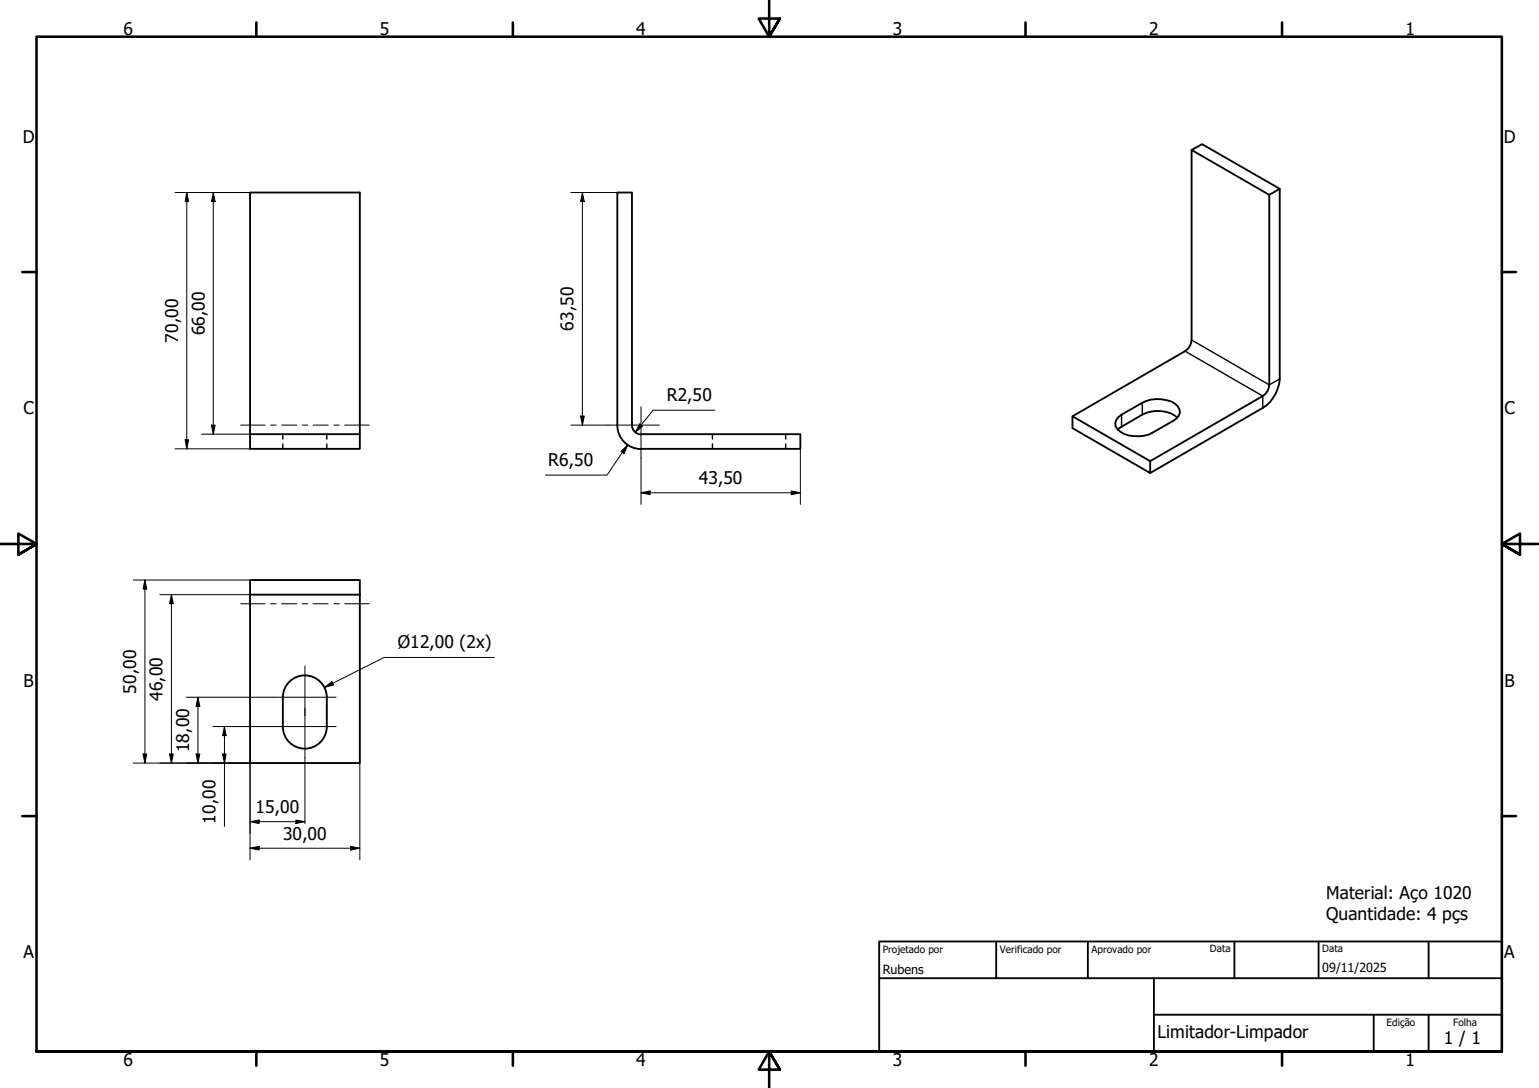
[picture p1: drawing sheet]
<svg xmlns="http://www.w3.org/2000/svg" width="420mm" height="297mm" viewBox="0 0 420 297" stroke-linecap="round" stroke-linejoin="round" font-family="sans-serif">
<!-- layer: Oculto (ISO) -->
<path d="M77.2 118.5v1.4M89.2 118.5v1.4M194.5 118.5v1.4M214.5 118.5v1.4M77.2 121.2v1.3M89.2 121.2v1.3M194.5 121.2v1.3M214.5 121.2v1.3" fill="none" stroke="#000" stroke-width=".38"/>
<g fill="none" stroke="#000" stroke-width=".51">
<path d="M68.3 52.6h29.9v69.9h-29.9zM325.3 40.9l2.9-1.5 21.2 12.1-2.9 1.7zM325.3 40.9v51.9a3.9 3.9 0 0 1-1.8 3.1l-30.7 17.8v3.2l21.2 12.2v-3.2M346.5 53.2v51.9a3.9 3.9 0 0 1-1.8 3l-30.7 17.8-21.2-12.2M349.4 51.5v51.9a10.1 10.1 0 0 1-4.7 8l-30.7 17.7M68.3 118.5h29.9M175 118.5h43.5v4h-43.5M175 118.6a2.51 2.51 0 0 1-2.5-2.5v-63.5h-4v63.5a6.5 6.5 0 0 0 6.5 6.5M305.3 113.9l.9-.7 5.6-3.2a9.3 9.3 0 0 1 9.1 .3 2.5 2.5 0 0 1 1.2 2.4 2.5 2.5 0 0 1-1.7 2.2l-5.7 3.2a9.1 9.1 0 0 1-8.9-.3 2.32 2.32 0 0 1-.5-3.9zM321.4 114a9 9 0 0 0-9.6-.8l-5.6 3.3-1 .8M68.3 158.4h29.9v4h-29.9zM68.3 162.4v45.9h29.9v-45.9"/>
<path d="M77.2 198.4a6 6 0 0 0 6 6 6 6 0 0 0 6-6M77.2 190.4a6 6 0 0 1 6-6 6 6 0 0 1 6 6M77.2 190.4v8M89.2 190.4v8"/>
</g>
<path d="M323.5 95.9l21.2 12.2v3.3M325.3 92.8l21.2 12.3 2.9-1.7M306.2 113.2v3.3M311.8 110v3.2" fill="none" stroke="#000" stroke-width=".38"/>
<!-- layer: Borda (ISO) -->
<g fill="none" stroke="#000" stroke-width=".7">
<path d="M70 6.1v3.9M140 6.1v3.9M210 0v10l-2.9-4.9h5.8l-2.9 4.9 2.9-4.9M280 6.1v3.9M350 6.1v3.9M6.1 74.3h3.9M410 74.3h3.9M0 148.5h10l-5-2.8v5.7l5-2.9-5 2.9M420 148.5h-10l5-2.8v5.7l-5-2.9 5 2.9M6.1 222.8h3.9M410 222.8h3.9M10 287.1v-277.1h400v277.1h-400h400"/>
<path d="M70 287.1v3.8M140 287.1v3.8M212.9 292l-2.9-4.9 2.9 4.9h-5.8l2.9-4.9v9.9M280 287.1v3.8M350 287.1v3.8"/>
</g>
<path d="M240 257h170v30.1h-170zM272 257v10.1M297 257v10.1M337 257v10.1M360 257v10.1M390 257v10.1M240 267.1h170M315 277h95M315 267.1v20M375 277v10.1M390 277v10.1" fill="none" stroke="#000" stroke-width=".51"/>
<!-- layer: Linha de centro (ISO) -->
<g fill="none" stroke="#000" stroke-width=".27">
<path d="M65.7 116.1h6.7M73.9 116.1h1.5M76.9 116.1h4.1M82.5 116.1h1.5M85.5 116.1h4.1M91.1 116.1h1.5M94.1 116.1h6.7M65.7 164.8h6.7M73.9 164.8h1.5M76.9 164.8h4.1M82.5 164.8h1.5M85.5 164.8h4.1"/>
<path d="M91.1 164.8h1.5M94.1 164.8h6.7"/>
</g>
<!-- layer: Marca de centro (ISO) -->
<path d="M166 116.1h14M175 111v14.1M74.7 198.4h17.1M74.7 190.4h17.1M83.2 193.3v13.6M83.2 181.8v13.6" fill="none" stroke="#000" stroke-width=".27"/>
<g fill="none" stroke="#000" stroke-width=".27">
<path d="M47.8 52.6h20.5M51 52.6l.5 2.4h-1zM51 52.6v69.9M58.2 52.6l.5 2.4h-1zM58.2 52.6v65.9M155.8 52.6h12.7M159 52.6l.5 2.4h-1zM159 52.6v63.5M55.1 118.5h13.2M57.7 116.1h1l-.5 2.4zM155.8 116.1h10.2M158.5 113.6h1l-.5 2.5z"/>
<path d="M174.6 115.7l.8 .7-2 1.6zM195.1 112h-16.8l-4.9 6M47.8 122.5h20.5M50.5 120.1h1l-.5 2.4zM169.5 123.2l1.9-1.7-1 2.3zM171.4 121.5l-5.7 8.2h-16.8M175 134.5l2.5-.5v1.1zM175 134.5h43.5M175 125.1v12.6M216 134l2.5 .5-2.5 .6zM218.5 122.5v15.2M36.4 158.4h31.9"/>
<path d="M39.6 158.4l.5 2.4h-1zM39.6 158.4v49.9M43.6 162.4h24.7M46.8 162.4l.5 2.4h-1zM46.8 162.4v45.9M134.9 179.5h-30.1l-16.2 8.2M50.9 190.4h23.8M54 190.4l.5 2.4h-1zM54 190.4v17.9M58.1 198.4h16.6M61.3 198.4l.4 2.4h-.9zM61.3 198.4v27.2"/>
<path d="M88.6 187.7l2-1.6 .5 .9zM36.4 208.3h31.9v26.4M39.1 205.9h1l-.5 2.4zM46.3 205.9h1l-.5 2.4zM53.5 205.9h1l-.5 2.4zM60.8 205.9h.9l-.4 2.4zM83.2 206.9v17.9M98.2 208.3v26.4M68.3 224.3l2.4-.4v.9zM68.3 231.6l2.4-.5v1zM68.3 224.3h14.9M68.3 231.6h29.9"/>
<path d="M80.8 223.9l2.4 .4-2.4 .5zM95.8 231.1l2.4 .5-2.4 .5z"/>
</g>
<g fill="#000">
<path d="M51 52.6l.5 2.4h-1zM58.2 52.6l.5 2.4h-1zM159 52.6l.5 2.4h-1zM57.7 116.1h1l-.5 2.4zM158.5 113.6h1l-.5 2.5zM174.6 115.7l.8 .7-2 1.6zM50.5 120.1h1l-.5 2.4zM169.5 123.2l1.9-1.7-1 2.3zM175 134.5l2.5-.5v1.1zM216 134l2.5 .5-2.5 .6zM39.6 158.4l.5 2.4h-1zM46.8 162.4l.5 2.4h-1z"/>
<path d="M54 190.4l.5 2.4h-1zM88.6 187.7l2-1.6 .5 .9zM39.1 205.9h1l-.5 2.4zM46.3 205.9h1l-.5 2.4zM53.5 205.9h1l-.5 2.4zM60.8 205.9h.9l-.4 2.4zM61.3 198.4l.4 2.4h-.9zM68.3 224.3l2.4-.4v.9zM68.3 231.6l2.4-.5v1zM80.8 223.9l2.4 .4-2.4 .5zM95.8 231.1l2.4 .5-2.4 .5z"/>
</g>
<g font-size="4.8">
<text x="33.7" y="9.6">6</text>
<text x="103.7" y="9.6">5</text>
<text x="173.7" y="9.6">4</text>
<text x="243.7" y="9.6">3</text>
<text x="313.7" y="9.6">2</text>
<text x="383.7" y="9.6">1</text>
<text x="6.2" y="38.9">D</text>
<text x="410.5" y="38.9">D</text>
<text x="48.6" y="93.5" transform="rotate(-90 48.6 93.5)">70,00</text>
<text x="55.9" y="91.6" transform="rotate(-90 55.9 91.6)">66,00</text>
<text x="156.6" y="90.3" transform="rotate(-90 156.6 90.3)">63,50</text>
<text x="6.4" y="113.1">C</text>
<text x="182.1" y="109.6">R2,50</text>
<text x="410.7" y="113.1">C</text>
<text x="149.7" y="127.3">R6,50</text>
<text x="190.8" y="132.2">43,50</text>
<text x="108.6" y="177">Ø12,00 (2x)</text>
<text x="6.4" y="187.4">B</text>
<text x="37.1" y="189.3" transform="rotate(-90 37.1 189.3)">50,00</text>
<text x="44.4" y="191.3" transform="rotate(-90 44.4 191.3)">46,00</text>
<text x="410.7" y="187.4">B</text>
<text x="51.6" y="205.3" transform="rotate(-90 51.6 205.3)">18,00</text>
<text x="69.8" y="222">15,00</text>
<text x="58.9" y="224.8" transform="rotate(-90 58.9 224.8)">10,00</text>
<text x="77.3" y="229.2">30,00</text>
<text x="362.1" y="245.3">Material: Aço 1020</text>
<text x="362.1" y="251.1">Quantidade: 4 pçs</text>
<text x="6.4" y="261.7">A</text>
<text x="410.7" y="261.7">A</text>
<text x="316" y="283.4">Limitador-Limpador</text>
<text x="394.2" y="285">1 / 1</text>
<text x="33.7" y="290.9">6</text>
<text x="103.7" y="290.9">5</text>
<text x="173.7" y="290.9">4</text>
<text x="243.7" y="290.9">3</text>
<text x="313.7" y="290.9">2</text>
<text x="383.7" y="290.9">1</text>
</g>
<g font-size="3.4">
<text x="241" y="266">Rubens</text>
<text x="361" y="265.5">09/11/2025</text>
</g>
<g font-size="2.7">
<text x="241" y="260.1">Projetado por</text>
<text x="273" y="260.1">Verificado por</text>
<text x="298" y="260.1">Aprovado por</text>
<text x="330.3" y="260">Data</text>
<text x="361" y="260">Data</text>
<text x="378.5" y="280.2">Edição</text>
<text x="396.7" y="280.1">Folha</text>
</g>
</svg>
